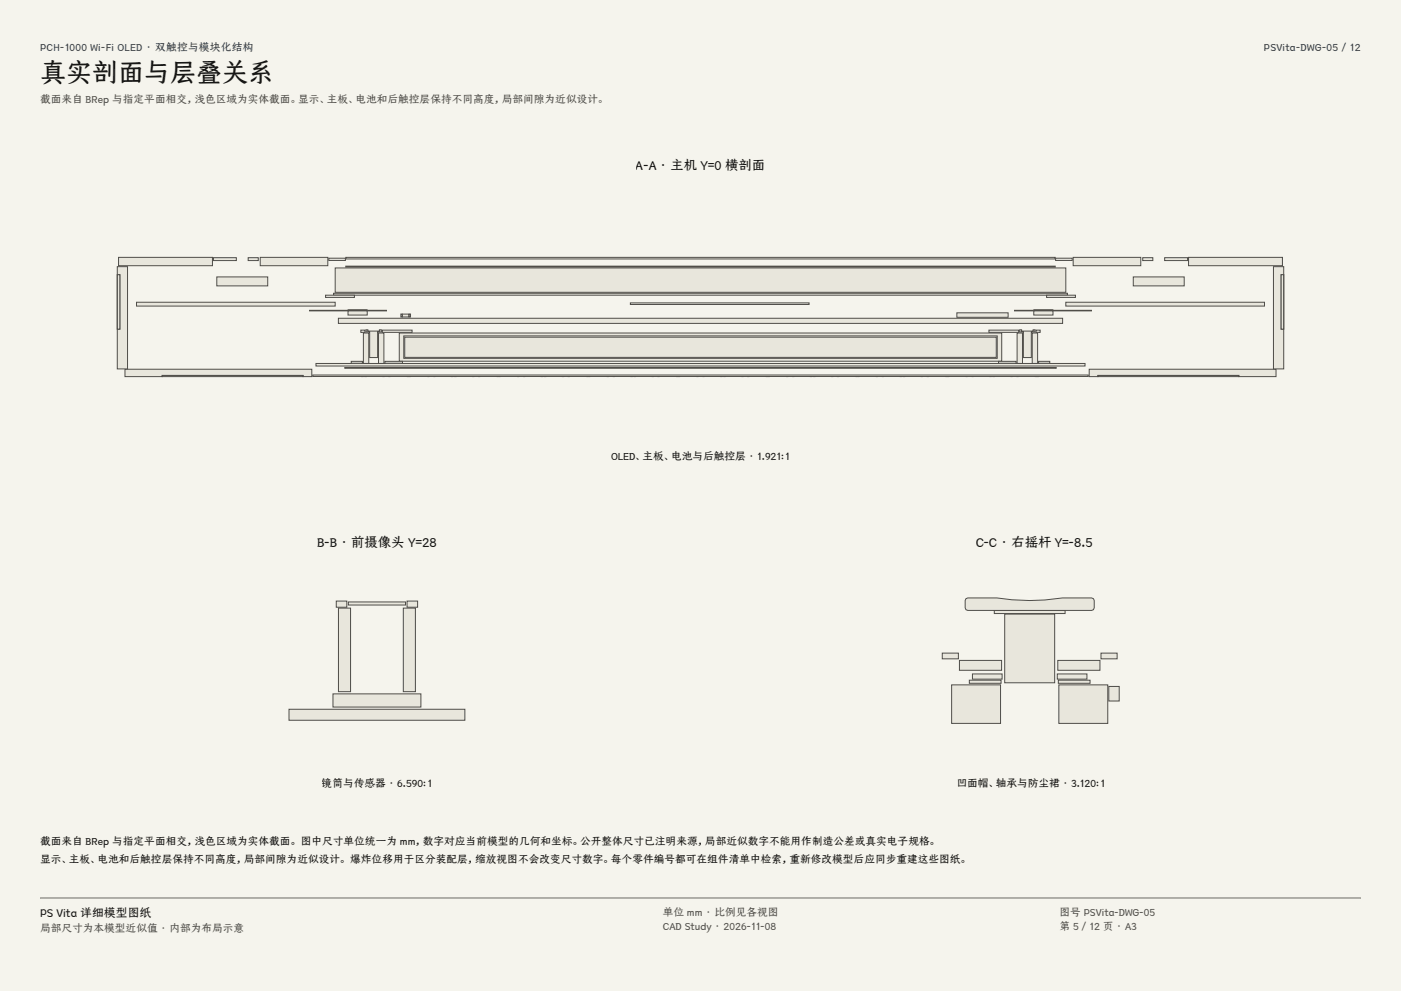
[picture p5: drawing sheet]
<svg xmlns="http://www.w3.org/2000/svg" width="420mm" height="297mm" viewBox="0 0 420 297" stroke-linecap="round" stroke-linejoin="round" font-family="sans-serif">
<g fill="#f5f4ed">
<path d="M0 0h420v297h-420z"/>
<path d="M12 12h396v275h-396z"/>
</g>
<g fill="#e8e6dc" stroke="#504e49" stroke-width=".3">
<path d="M326.5 110.7h56v2.2h-11.1v-.4h-42.3v.4h-2.6z" fill-rule="evenodd"/>
<path d="M37.5 110.7h56v2.2h-2.6v-.4h-42.3v.4h-11.1z" fill-rule="evenodd"/>
<path d="M381.8 79.9v30.7h3v-30.7zM384.1 82.3h.7v16.4h-.7z" fill-rule="evenodd"/>
<path d="M35.2 79.9v30.7h3v-30.7zM35.2 82.3h.7v16.4h-.7z" fill-rule="evenodd"/>
<path d="M356.3 77.1h28.2v2.5h-28.2z" fill-rule="evenodd"/>
<path d="M35.5 77.1h28.2v2.5h-28.2z" fill-rule="evenodd"/>
<path d="M321.7 77.1h20.3v2.5h-20.3z" fill-rule="evenodd"/>
<path d="M78 77.1h20.3v2.5h-20.3z" fill-rule="evenodd"/>
<path d="M384.1 82.3h.7v16.4h-.7z" fill-rule="evenodd"/>
<path d="M35.2 82.3h.7v16.4h-.7z" fill-rule="evenodd"/>
<path d="M316.5 77.4h4.9v.7h-4.9z" fill-rule="evenodd"/>
<path d="M98.6 77.4h4.9v.7h-4.9z" fill-rule="evenodd"/>
<path d="M100 87.9h220v.6h-220z" fill-rule="evenodd"/>
<path d="M100.5 80.3h219v7.3h-219z" fill-rule="evenodd"/>
<path d="M103.7 79.8h212.6v.3h-212.6z" fill-rule="evenodd"/>
<path d="M103.7 77.1h212.6v.5h-212.6z" fill-rule="evenodd"/>
<path d="M349.1 77.2h6.9v.9h-6.9z" fill-rule="evenodd"/>
<path d="M342.6 77.2h3v.9h-3z" fill-rule="evenodd"/>
<path d="M64 77.2h6.9v.9h-6.9z" fill-rule="evenodd"/>
<path d="M74.4 77.2h3v.9h-3z" fill-rule="evenodd"/>
<path d="M93.8 112.4h232.4v.4h-232.4z" fill-rule="evenodd"/>
<path d="M297.7 112.8l.4 .1z" fill-rule="evenodd"/>
<path d="M296.7 112.8l.4 .1z" fill-rule="evenodd"/>
<path d="M270.8 112.8l.4 .1z" fill-rule="evenodd"/>
<path d="M269.8 112.8l.4 .1z" fill-rule="evenodd"/>
<path d="M243.9 112.8l.4 .1z" fill-rule="evenodd"/>
<path d="M242.9 112.8l.4 .1z" fill-rule="evenodd"/>
<path d="M217 112.8l.4 .1z" fill-rule="evenodd"/>
<path d="M216 112.8l.4 .1z" fill-rule="evenodd"/>
<path d="M190.1 112.8l.4 .1z" fill-rule="evenodd"/>
<path d="M189.1 112.8l.4 .1z" fill-rule="evenodd"/>
<path d="M163.2 112.8l.4 .1z" fill-rule="evenodd"/>
<path d="M162.2 112.8l.5 .1z" fill-rule="evenodd"/>
<path d="M136.3 112.8l.4 .1z" fill-rule="evenodd"/>
<path d="M135.3 112.8l.5 .1z" fill-rule="evenodd"/>
<path d="M109.4 112.8l.4 .1z" fill-rule="evenodd"/>
<path d="M108.4 112.8l.5 .1z" fill-rule="evenodd"/>
<path d="M304.8 112.8l.4 .1z" fill-rule="evenodd"/>
<path d="M303.1 112.8l.3 .1z" fill-rule="evenodd"/>
<path d="M277.9 112.8l.4 .1z" fill-rule="evenodd"/>
<path d="M276.2 112.8l.4 .1z" fill-rule="evenodd"/>
<path d="M251 112.8l.4 .1z" fill-rule="evenodd"/>
<path d="M249.3 112.8l.4 .1z" fill-rule="evenodd"/>
<path d="M224.1 112.8l.4 .1z" fill-rule="evenodd"/>
<path d="M222.4 112.8l.4 .1z" fill-rule="evenodd"/>
<path d="M197.2 112.8l.4 .1z" fill-rule="evenodd"/>
<path d="M195.5 112.8l.4 .1z" fill-rule="evenodd"/>
<path d="M170.3 112.8l.4 .1z" fill-rule="evenodd"/>
<path d="M168.6 112.8l.4 .1z" fill-rule="evenodd"/>
<path d="M143.4 112.8l.4 .1z" fill-rule="evenodd"/>
<path d="M141.7 112.8l.4 .1z" fill-rule="evenodd"/>
<path d="M116.6 112.8l.3 .1z" fill-rule="evenodd"/>
<path d="M114.8 112.8l.4 .1z" fill-rule="evenodd"/>
<path d="M291.4 112.8l.4 .1z" fill-rule="evenodd"/>
<path d="M289.6 112.8l.3 .1z" fill-rule="evenodd"/>
<path d="M264.5 112.8l.4 .1z" fill-rule="evenodd"/>
<path d="M262.7 112.8l.3 .1z" fill-rule="evenodd"/>
<path d="M237.6 112.8l.4 .1z" fill-rule="evenodd"/>
<path d="M235.8 112.8l.3 .1z" fill-rule="evenodd"/>
<path d="M210.7 112.8l.4 .1z" fill-rule="evenodd"/>
<path d="M208.9 112.8l.4 .1z" fill-rule="evenodd"/>
<path d="M183.9 112.8l.3 .1z" fill-rule="evenodd"/>
<path d="M182 112.8l.4 .1z" fill-rule="evenodd"/>
<path d="M157 112.8l.3 .1z" fill-rule="evenodd"/>
<path d="M155.1 112.8l.4 .1z" fill-rule="evenodd"/>
<path d="M130.1 112.8l.3 .1z" fill-rule="evenodd"/>
<path d="M128.2 112.8l.4 .1z" fill-rule="evenodd"/>
<path d="M311 112.8l.3 .1z" fill-rule="evenodd"/>
<path d="M310.4 112.8l.3 .1z" fill-rule="evenodd"/>
<path d="M284.1 112.8l.3 .1z" fill-rule="evenodd"/>
<path d="M283.5 112.8l.3 .1z" fill-rule="evenodd"/>
<path d="M257.2 112.8l.3 .1z" fill-rule="evenodd"/>
<path d="M256.6 112.8l.3 .1z" fill-rule="evenodd"/>
<path d="M230.3 112.8l.3 .1z" fill-rule="evenodd"/>
<path d="M229.7 112.8l.3 .1z" fill-rule="evenodd"/>
<path d="M203.4 112.8l.3 .1z" fill-rule="evenodd"/>
<path d="M202.8 112.8l.3 .1z" fill-rule="evenodd"/>
<path d="M176.5 112.8l.3 .1z" fill-rule="evenodd"/>
<path d="M175.9 112.8l.3 .1z" fill-rule="evenodd"/>
<path d="M149.6 112.8l.3 .1z" fill-rule="evenodd"/>
<path d="M149 112.8l.3 .1z" fill-rule="evenodd"/>
<path d="M122.7 112.8l.3 .1z" fill-rule="evenodd"/>
<path d="M122.1 112.8l.3 .1z" fill-rule="evenodd"/>
<path d="M329.1 112.5h42.3v.4h-42.3z" fill-rule="evenodd"/>
<path d="M48.6 112.5h42.3v.4h-42.3z" fill-rule="evenodd"/>
<path d="M103.4 110.1h213.2v.3h-213.2z" fill-rule="evenodd"/>
<path d="M94.7 108.9h230.6v.8h-230.6z" fill-rule="evenodd"/>
<path d="M119.7 99.8v8.5h180.6v-8.5zM121 100.7h178v6.7h-178z" fill-rule="evenodd"/>
<path d="M121.3 101.1h177.4v6h-177.4z" fill-rule="evenodd"/>
<path d="M299.3 108.3h5.3v.6h-5.3z" fill-rule="evenodd"/>
<path d="M115.4 108.3h5.3v.6h-5.3z" fill-rule="evenodd"/>
<path d="M311.3 108.3h3.4v.6h-3.4z" fill-rule="evenodd"/>
<path d="M105.3 108.3h3.4v.6h-3.4z" fill-rule="evenodd"/>
<path d="M304.9 99.8h1.6v9.1h-1.6z" fill-rule="evenodd"/>
<path d="M309.4 99.8h1.7v9.1h-1.7z" fill-rule="evenodd"/>
<path d="M296.5 98.9h8.9v.7h-8.9z" fill-rule="evenodd"/>
<path d="M310.6 98.9h1.2v.7h-1.2z" fill-rule="evenodd"/>
<path d="M305.7 98.8h.6v.4h3.4v-.4h.6v.7h-1.1v7.7h-2.4v-7.7h-1.1z" fill-rule="evenodd"/>
<path d="M108.9 99.8h1.7v9.1h-1.7z" fill-rule="evenodd"/>
<path d="M113.5 99.8h1.6v9.1h-1.6z" fill-rule="evenodd"/>
<path d="M114.6 98.9h8.9v.7h-8.9z" fill-rule="evenodd"/>
<path d="M108.2 98.9h1.2v.7h-1.2z" fill-rule="evenodd"/>
<path d="M109.7 98.8h.6v.4h3.4v-.4h.6v.7h-1.1v7.7h-2.4v-7.7h-1.1z" fill-rule="evenodd"/>
<path d="M101.4 95.4h217.2v1.5h-217.2z" fill-rule="evenodd"/>
<path d="M286.9 93.8h15.3v1.3h-15.3z" fill-rule="evenodd"/>
<path d="M319.5 90.6h59.6v1.1h-59.6z" fill-rule="evenodd"/>
<path d="M40.9 90.6h59.6v1.1h-59.6z" fill-rule="evenodd"/>
<path d="M120.7 94.1h1.9v.9h-1.9z" fill-rule="evenodd"/>
<path d="M122.7 94.1h.4v.9h-.4z" fill-rule="evenodd"/>
<path d="M120.2 94.1h.4v.9h-.4z" fill-rule="evenodd"/>
<path d="M339.7 83h15.3v2.7h-15.3z" fill-rule="evenodd"/>
<path d="M65 83h15.3v2.7h-15.3z" fill-rule="evenodd"/>
<path d="M189 90.8h53.6v.5h-53.6z" fill-rule="evenodd"/>
<path d="M313.8 88.5h8.6v.6h-8.6z" fill-rule="evenodd"/>
<path d="M97.6 88.5h8.6v.6h-8.6z" fill-rule="evenodd"/>
<path d="M304.1 93h23.1v.2h-23.1z" fill-rule="evenodd"/>
<path d="M92.8 93h23.1v.2h-23.1z" fill-rule="evenodd"/>
<path d="M309.9 93.2h5.8v1.2h-5.8z" fill-rule="evenodd"/>
<path d="M309.9 92.9l5.8 .1z" fill-rule="evenodd"/>
<path d="M104.3 93.2h5.8v1.2h-5.8z" fill-rule="evenodd"/>
<path d="M104.3 92.9l5.8 .1z" fill-rule="evenodd"/>
<path d="M100.8 180.1h3.2v1.9h-3.2z" fill-rule="evenodd"/>
<path d="M122 180.1h3.2v1.9h-3.2z" fill-rule="evenodd"/>
<path d="M104.4 180.4h17.2v.9h-17.2z" fill-rule="evenodd"/>
<path d="M86.6 212.6h52.8v3.3h-52.8z" fill-rule="evenodd"/>
<path d="M99.8 208h26.4v3.9h-26.4z" fill-rule="evenodd"/>
<path d="M101.5 182.2h3.6v25.1h-3.6z" fill-rule="evenodd"/>
<path d="M120.9 182.2h3.6v25.1h-3.6z" fill-rule="evenodd"/>
<path d="M282.5 195.7h4.8v1.8h-4.8z" fill-rule="evenodd"/>
<path d="M330.1 195.7h4.8v1.8h-4.8z" fill-rule="evenodd"/>
<path d="M301.2 184h15v20.6h-15z" fill-rule="evenodd"/>
<path d="M298.1 182.9h21.2v1h-21.2z" fill-rule="evenodd"/>
<path d="M289.6 179.4l.5-.2h8.8a62.4 62.4 0 0 0 19.6 0h8.8l.5 .2 .2 .6v2.2l-.2 .5-.5 .2h-37.2l-.5-.2-.3-.5v-2.2z" fill-rule="evenodd"/>
<path d="M317.4 205.3h14.7v11.5h-14.7z" fill-rule="evenodd"/>
<path d="M285.3 205.3h14.7v11.5h-14.7z" fill-rule="evenodd"/>
<path d="M290.6 203.9h9.5v.9h-9.5z" fill-rule="evenodd"/>
<path d="M317.3 203.9h9.5v.9h-9.5z" fill-rule="evenodd"/>
<path d="M291.5 202h8.9v1.5h-8.9z" fill-rule="evenodd"/>
<path d="M317 202h8.8v1.5h-8.8z" fill-rule="evenodd"/>
<path d="M287.6 197.9h12.7v3h-12.7z" fill-rule="evenodd"/>
<path d="M317.1 197.9h12.7v3h-12.7z" fill-rule="evenodd"/>
<path d="M332.4 205.7h3.1v4.4h-3.1z" fill-rule="evenodd"/>
</g>
<path d="M12 269.3h396zM12 269h396v.3h-396z" fill-rule="evenodd" fill="#504e49"/>
<text font-size="7.8" fill="#141413" x="12" y="24.7">真实剖面与层叠关系</text>
<g font-size="4" fill="#141413">
<text x="190.7" y="51">A-A · 主机 Y=0 横剖面</text>
<text x="95.1" y="164">B-B · 前摄像头 Y=28</text>
<text x="292.4" y="164">C-C · 右摇杆 Y=-8.5</text>
</g>
<text font-size="3.5" fill="#141413" x="12" y="274.9">PS Vita 详细模型图纸</text>
<g font-size="3.2" fill="#1b365d">
<text x="12" y="15.3">PCH-1000 Wi-Fi OLED · 双触控与模块化结构</text>
<text x="378.9" y="15.3">PSVita-DWG-05 / 12</text>
</g>
<g font-size="3.2" fill="#504e49">
<text x="12" y="30.9">截面来自 BRep 与指定平面相交，浅色区域为实体截面。显示、主板、电池和后触控层保持不同高度，局部间隙为近似设计。</text>
<text x="198.7" y="274.5">单位 mm · 比例见各视图</text>
<text x="317.6" y="274.5">图号 PSVita-DWG-05</text>
<text x="12" y="279.3">局部尺寸为本模型近似值 · 内部为布局示意</text>
<text x="198.7" y="278.8">CAD Study · 2026-11-08</text>
<text x="317.6" y="278.8">第 5 / 12 页 · A3</text>
</g>
<g font-size="3.2" fill="#141413">
<text x="183.2" y="138">OLED、主板、电池与后触控层 · 1.921:1</text>
<text x="96.5" y="236">镜筒与传感器 · 6.590:1</text>
<text x="286.7" y="236">凹面帽、轴承与防尘裙 · 3.120:1</text>
<text x="12" y="253.3">截面来自 BRep 与指定平面相交，浅色区域为实体截面。 图中尺寸单位统一为 mm，数字对应当前模型的几何和坐标。公开整体尺寸已注明来源，局部近似数字不能用作制造公差或真实电子规格。</text>
<text x="12" y="258.6">显示、主板、电池和后触控层保持不同高度，局部间隙为近似设计。 爆炸位移用于区分装配层，缩放视图不会改变尺寸数字。每个零件编号都可在组件清单中检索，重新修改模型后应同步重建这些图纸。</text>
</g>
</svg>
